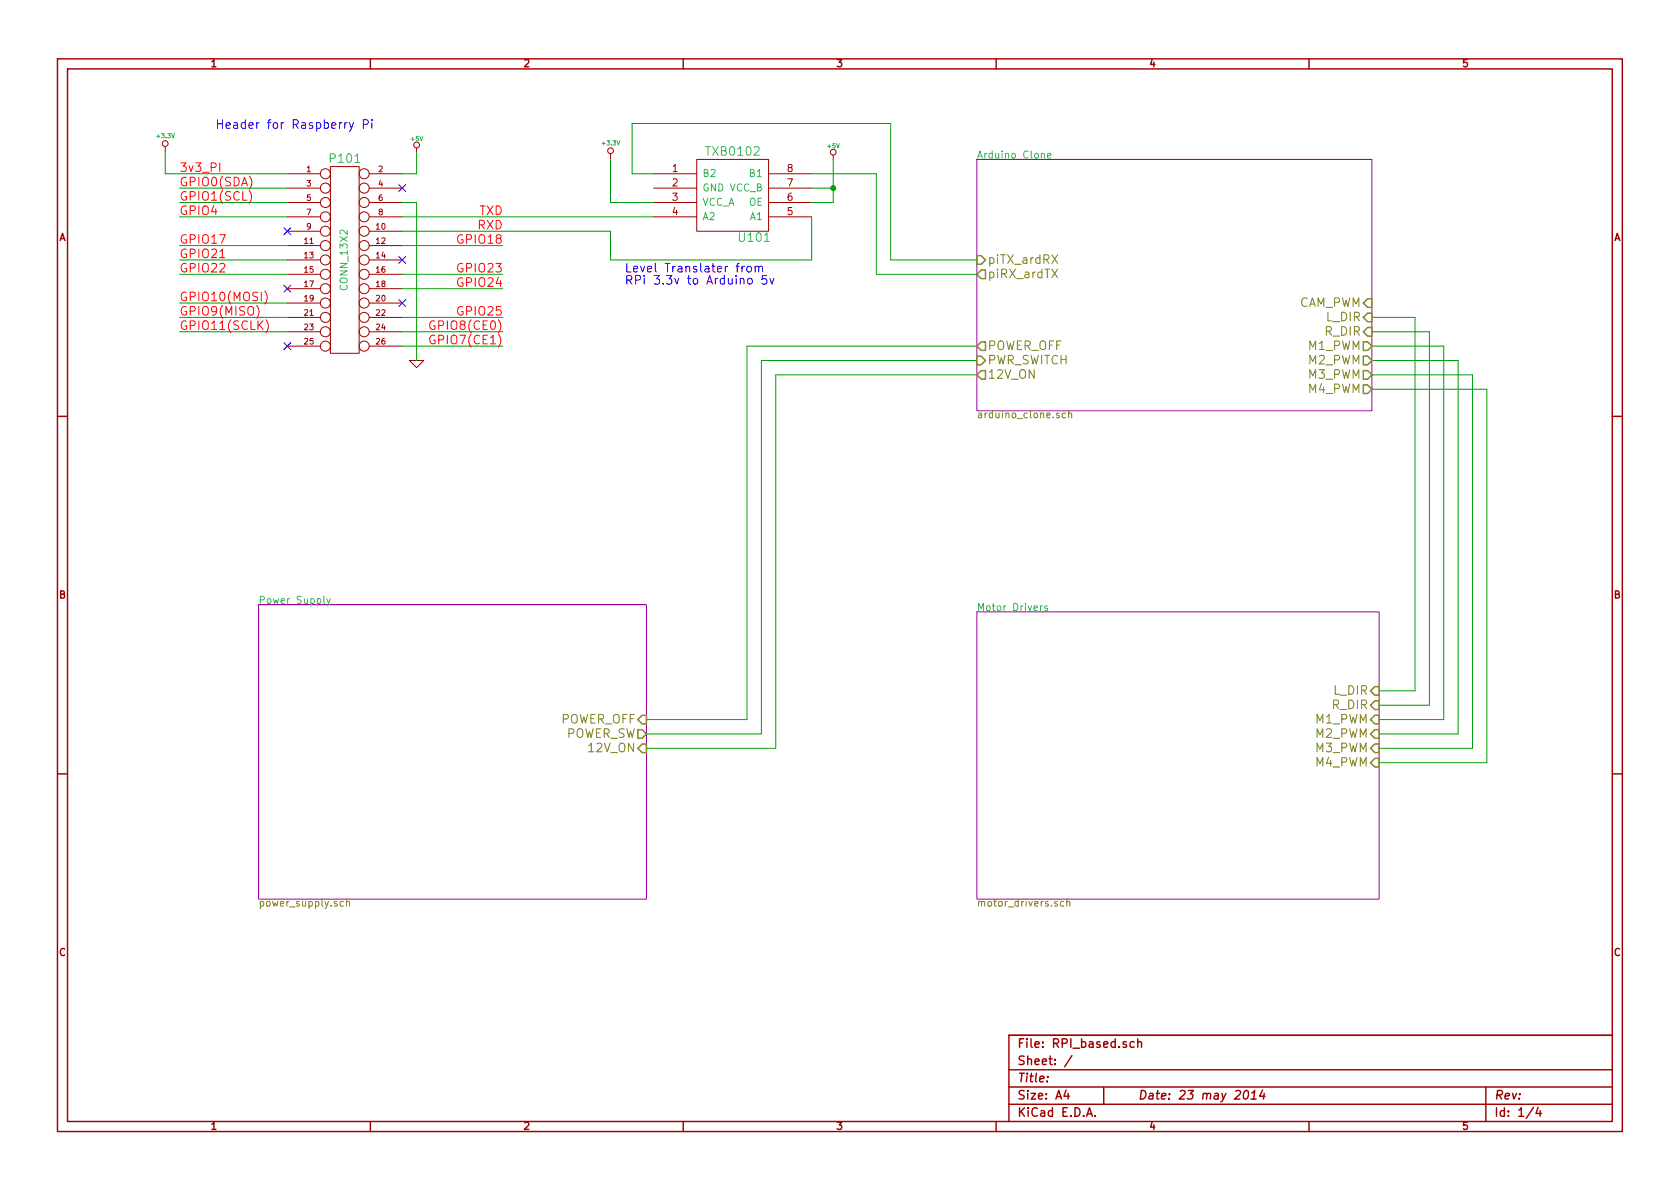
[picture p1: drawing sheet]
<svg xmlns="http://www.w3.org/2000/svg" width="297mm" height="210mm" viewBox="0 0 297 210" stroke-linecap="round" stroke-linejoin="round" font-family="sans-serif">
<g fill="none" stroke="#a00000" stroke-width=".25">
<path d="M10.2 10.4h276.6v189.7h-276.6zM11.9 12.2h273.2v186.1h-273.2zM65.5 10.4v1.8M120.8 10.4v1.8M176.1 10.4v1.8M231.4 10.4v1.8M10.2 73.6h1.7M285.1 73.6h1.7M10.2 136.8h1.7M285.1 136.8h1.7M65.5 198.3v1.8M120.8 198.3v1.8"/>
<path d="M176.1 198.3v1.8M178.4 189.2h106.7M178.4 195.3h106.7M178.4 192.2h106.7M185.2 190.4v.1M188.5 192.8l-.4 1h1M188.8 193.3v1.1M189.5 186.7l-1.3 1.9M192.1 197.4l.5-1.5 .5 1.5M192.3 197h.7M193.6 197.3v.1M195.1 192.2v3.1"/>
<path d="M200.5 184.3a.48 .48 0 0 0-.6 0v.8l.2 .1 .4-.1M201.2 184.3a.36 .36 0 0 1 .6 .1v.8M201.2 183.7v1.5M220.1 193l.3-.2a.88 .88 0 0 1-.3 1.6l-.2-.3a1.19 1.19 0 0 1 .2-1.1zM221.2 194.4h.9M221.3 193.3l.5-.5-.1 1.6M223.2 192.8l-.5 1h1M223.5 193.3l-.1 1.1M231.4 198.3v1.8M262.7 192.2v6.1M271.1 195.8l-1.3 2M272 195.8l-.4 1.1h.9"/>
<path d="M272.3 196.4v1M285.1 183.1h-106.7v15.2"/>
</g>
<g fill="none" stroke="#a00000" stroke-width=".18">
<path d="M29.2 25.9v1M50.8 30.7h5.8M50.8 33.3h5.8M50.8 35.8h5.8M50.8 38.3h5.8M58.4 29.5h5.1v33h-5.1zM65.3 30.7h5.8M65.3 33.3h5.8M65.3 35.8h5.8M65.3 38.3h5.8M73.7 26.2v.7M107.9 27.2v1"/>
<path d="M115.6 30.7h7.6M115.6 33.3h7.6M115.6 35.8h7.6M115.6 38.3h7.6M123.2 28.2h12.7v12.7h-12.7zM135.9 30.7h7.6M135.9 33.3h7.6M135.9 35.8h7.6M135.9 38.3h7.6M147.3 27.4v.8M50.8 40.9h5.8M50.8 53.6h5.8"/>
<path d="M50.8 43.4h5.8M50.8 56.1h5.8M50.8 46h5.8M50.8 58.7h5.8M50.8 48.5h5.8M50.8 51h5.8M65.3 40.9h5.8M65.3 53.6h5.8M65.3 43.4h5.8M65.3 56.1h5.8M65.3 46h5.8M65.3 58.7h5.8"/>
<path d="M65.3 48.5h5.8M65.3 51h5.8M50.8 61.2h5.8M65.3 61.2h5.8M72.4 63.7h2.5l-1.2 1.3z"/>
<circle cx="29.2" cy="25.4" r=".51"/>
<circle cx="57.5" cy="35.8" r=".89"/>
<circle cx="57.5" cy="30.7" r=".89"/>
<circle cx="57.5" cy="33.3" r=".89"/>
<circle cx="57.5" cy="38.3" r=".89"/>
<circle cx="64.4" cy="30.7" r=".89"/>
<circle cx="64.4" cy="33.3" r=".89"/>
<circle cx="64.4" cy="35.8" r=".89"/>
<circle cx="64.4" cy="38.3" r=".89"/>
<circle cx="73.7" cy="25.6" r=".51"/>
<circle cx="108" cy="26.7" r=".51"/>
<circle cx="147.3" cy="26.9" r=".51"/>
<circle cx="57.5" cy="46" r=".89"/>
<circle cx="57.5" cy="56.1" r=".89"/>
<circle cx="57.5" cy="48.5" r=".89"/>
<circle cx="57.5" cy="51" r=".89"/>
<circle cx="57.5" cy="43.4" r=".89"/>
<circle cx="57.5" cy="58.7" r=".89"/>
<circle cx="57.5" cy="53.6" r=".89"/>
<circle cx="57.5" cy="40.9" r=".89"/>
<circle cx="64.4" cy="48.5" r=".89"/>
<circle cx="64.4" cy="58.7" r=".89"/>
<circle cx="64.4" cy="51" r=".89"/>
<circle cx="64.4" cy="40.9" r=".89"/>
<circle cx="64.4" cy="53.6" r=".89"/>
<circle cx="64.4" cy="43.4" r=".89"/>
<circle cx="64.4" cy="56.1" r=".89"/>
<circle cx="64.4" cy="46" r=".89"/>
<circle cx="57.5" cy="61.2" r=".89"/>
<circle cx="64.4" cy="61.2" r=".89"/>
</g>
<g fill="none" stroke="#00a000" stroke-width=".18">
<path d="M29.2 26.9v3.8h21.6M31.7 33.3h19.1M31.7 35.8h19.1M31.7 38.3h19.1M71.1 35.8h2.6v27.9M71.1 38.3h44.5M73.7 26.9v3.8h-2.6M107.9 28.2v7.6h7.7M115.6 30.7h-3.8v-8.9h45.7v24.2h15.2M143.5 30.7h11.4v17.8h17.8M143.5 33.3h3.8M143.5 38.3v7.7h-35.6v-5.1h-36.8"/>
<path d="M147.3 28.2v7.6h-3.8M31.7 43.4h19.1M31.7 46h19.1M31.7 48.5h19.1M31.7 53.6h19.1M31.7 56.1h19.1M31.7 58.7h19.1M71.1 43.4h17.8M71.1 48.5h17.8M71.1 56.1h17.8M71.1 58.7h17.8M71.1 51h17.8"/>
<path d="M242.6 56.1h7.6v66.1h-6.4M242.6 58.7h10.1v66h-8.9M71.1 61.2h17.8M172.7 61.2h-40.6v66h-17.8M172.7 63.7h-38.1v66.1h-20.3M172.7 66.3h-35.5v66h-22.9M242.6 61.2h12.7v66h-11.5M242.6 63.7h15.2v66.1h-14M242.6 66.3h17.7v66h-16.5M242.6 68.8h20.3v66.1h-19.1"/>
</g>
<path d="M70.5 32.7l1.2 1.2M71.7 32.7l-1.2 1.2M50.2 40.3l1.2 1.2M50.2 50.4l1.2 1.3M51.4 40.3l-1.2 1.2M51.4 50.4l-1.2 1.3M70.5 45.4l1.2 1.2M70.5 53l1.2 1.2M71.7 45.4l-1.2 1.2M71.7 53l-1.2 1.2M50.2 60.6l1.2 1.2M51.4 60.6l-1.2 1.2" fill="none" stroke="#0000c0" stroke-width=".18"/>
<path d="M44 33.7a1.75 1.75 0 0 1 0 2.3M38.9 45.6h.9M45.4 54a1.75 1.75 0 0 1 0 2.3M46.8 51.5a1.75 1.75 0 0 1 0 2.3M47 56.5a1.75 1.75 0 0 1 0 2.3M76.9 56.8a.71 .71 0 0 0-.9 .7 .71 .71 0 0 0 .9 .7v-.6h-.3M76.9 59.4a.71 .71 0 0 0-.9 .6 .71 .71 0 0 0 .9 .7v-.5h-.3" fill="none" stroke="#f00" stroke-width=".18"/>
<path d="M172.7 28.2h69.9v44.4h-69.9zM45.7 106.9h68.6v52.1h-68.6zM172.7 108.2h71.1v50.8h-71.1z" fill="none" stroke="#a000a0" stroke-width=".18"/>
<path d="M184.1 27.2l.2-.1 .3 .1 .1 .8M185.2 27.6l.6-.2v-.2l-.4-.1-.2 .2 .1 .6h.5M57.3 105.4v1.1l.1 .2M57.8 105.9l.3 .8M58.4 105.9l-.4 1.1-.2 .1M184 107.1v.9M184.3 107.1l-.3 .3M185.2 107.2l-.3-.1-.2 .2 .1 .2 .4 .1v.3h-.5" fill="none" stroke="#00a0a0" stroke-width=".18"/>
<g fill="none" stroke="#808000" stroke-width=".18">
<path d="M186 45.1l1 1.5M186 47.6l1 1.5M187 45.1l-1 1.5M187 47.6l-1 1.5M188.4 73.1l-.4-.1-.2 .3 .1 .5h.5M189 73.2l.1-.2 .3 .1 .1 .8M189 72.6v1.3M60.7 159.5l-.3-.1-.3 .2 .1 .6h.5M61.3 159.5l.1-.1 .3 .1 .1 .7M61.3 159v1.2M188.1 159.5l-.4-.1-.2 .2 .1 .6h.5M188.6 159.5l.2-.1 .3 .1 .1 .7"/>
<path d="M188.6 159v1.2"/>
</g>
<g fill="none" stroke="#808000" stroke-width=".25">
<path d="M172.7 45.2h.8l.7 .8-.7 .7h-.8zM173.5 47.7h.7v1.6h-.7l-.8-.8zM241.8 57.9h.8v1.5h-.8l-.8-.7zM241.8 55.4h.8v1.5h-.8l-.8-.8zM241.8 52.8h.8v1.6h-.8l-.8-.8zM172.7 63h.8l.7 .7-.7 .8h-.8zM173.5 60.4h.7v1.6h-.7l-.8-.8zM173.5 65.5h.7v1.6h-.7l-.8-.8zM241 60.4h.8l.8 .8-.8 .8h-.8zM241 63h.8l.8 .7-.8 .8h-.8zM241 65.5h.8l.8 .8-.8 .8h-.8zM241 68.1h.8l.8 .7-.8 .8h-.8z"/>
<path d="M112.8 129h.7l.8 .8-.8 .8h-.7zM113.5 126.5h.8v1.5h-.8l-.7-.8zM113.5 131.6h.8v1.5h-.8l-.7-.8zM243.1 129h.7v1.6h-.7l-.8-.8zM243.1 126.5h.7v1.5h-.7l-.8-.8zM243.1 121.4h.7v1.5h-.7l-.8-.7zM243.1 123.9h.7v1.6h-.7l-.8-.8zM243.1 131.6h.7v1.5h-.7l-.8-.8zM243.1 134.1h.7v1.5h-.7l-.8-.7z"/>
</g>
<g fill="none" stroke="#00f" stroke-width=".18">
<path d="M61.8 21.7l.3 1M62.5 21.7l-.5 1.4-.2 .1M64.2 22l.8-.1 .1-.2-.1-.4-.2-.1h-.6v1.5M65.8 21.2v.1M65.8 21.7v1M131.2 47.1v1M131.6 47.1l-.3 .1-.1 .2M132.1 47.2l.3-.1 .4 .1v.8l-.2 .1-.5-.1zM132.3 49.3l.4-.1 .3 .3v.5l-.3 .2h-.4l-.1-.2v-.5zM133.5 47.2h.1a.36 .36 0 0 1 .6 .1v.8M133.5 47.1v1M134.2 47.3a.35 .35 0 0 1 .3-.2 .35 .35 0 0 1 .3 .2v.8"/>
<path d="M135.5 48.7h-.7l-.1 .7 .3-.1 .5 .1 .1 .2-.1 .5-.2 .1-.6-.1M136.1 49.2l.4 1 .3-1"/>
</g>
<circle cx="147.3" cy="33.3" r=".41" fill="#00a000" stroke="#00a000" stroke-width=".25"/>
<g font-size="2.1" fill="#00f">
<text x="38.1" y="22.9">Header for Raspberry Pi</text>
<text x="110.5" y="48.3">Level Translater from</text>
<text x="110.5" y="50.4">RPi 3.3v to Arduino 5v</text>
</g>
<g font-size="2.1" fill="#00a0a0">
<text x="58.5" y="28.9">P101</text>
<text x="125.1" y="27.6">TXB0102</text>
<text x="130.8" y="42.8">U101</text>
</g>
<g font-size="2.1" fill="#f00">
<text x="31.7" y="33">GPIO0(SDA)</text>
<text x="31.7" y="35.6">GPIO1(SCL)</text>
<text x="31.7" y="30.5">3v3_PI</text>
<text x="31.7" y="38.1">GPIO4</text>
<text x="84.4" y="40.6">RXD</text>
<text x="84.7" y="38.1">TXD</text>
<text x="31.7" y="43.2">GPIO17</text>
<text x="31.7" y="45.7">GPIO21</text>
<text x="81.2" y="43.2">GPIO18</text>
<text x="31.7" y="48.3">GPIO22</text>
<text x="31.7" y="53.3">GPIO10(MOSI)</text>
<text x="81.2" y="48.3">GPIO23</text>
<text x="81.2" y="50.8">GPIO24</text>
<text x="31.7" y="55.9">GPIO9(MISO)</text>
<text x="31.7" y="58.4">GPIO11(SCLK)</text>
<text x="76.9" y="58.4">GPIO8(CE0)</text>
<text x="81.2" y="55.9">GPIO25</text>
<text x="76.9" y="61">GPIO7(CE1)</text>
</g>
<g font-size="2.1" fill="#808000">
<text x="174.7" y="46.7">piTX_ardRX</text>
<text x="174.7" y="49.3">piRX_ardTX</text>
<text x="229.4" y="54.4">CAM_PWM</text>
<text x="234.3" y="59.4">R_DIR</text>
<text x="234.5" y="56.9">L_DIR</text>
<text x="174.7" y="62">POWER_OFF</text>
<text x="174.7" y="64.5">PWR_SWITCH</text>
<text x="231.3" y="62">M1_PWM</text>
<text x="231.3" y="64.5">M2_PWM</text>
<text x="174.7" y="67.1">12V_ON</text>
<text x="231.3" y="67.1">M3_PWM</text>
<text x="231.3" y="69.6">M4_PWM</text>
<text x="235.5" y="125.5">R_DIR</text>
<text x="235.8" y="122.9">L_DIR</text>
<text x="98.9" y="128">POWER_OFF</text>
<text x="99.7" y="130.6">POWER_SW</text>
<text x="232.6" y="130.6">M2_PWM</text>
<text x="232.6" y="128">M1_PWM</text>
<text x="104.2" y="133.1">12V_ON</text>
<text x="232.6" y="133.1">M3_PWM</text>
<text x="232.6" y="135.6">M4_PWM</text>
</g>
<g font-size="2.1" fill="#a00000">
<text x="179.9" y="185.4">File: RPI_based.sch</text>
<text x="179.9" y="191.5">Title:</text>
<text x="179.9" y="188.4">Sheet: /</text>
<text x="179.9" y="197.6">KiCad E.D.A.</text>
<text x="179.9" y="194.5">Size: A4</text>
<text x="201.2" y="194.5">Date: 23 may 2014</text>
<text x="264.2" y="194.5">Rev:</text>
<text x="264.2" y="197.6">Id: 1/4</text>
</g>
<g font-size="1.8" fill="#a00000">
<text x="37.3" y="11.9">1</text>
<text x="92.7" y="11.9">2</text>
<text x="148" y="11.9">3</text>
<text x="203.3" y="11.9">4</text>
<text x="258.6" y="11.9">5</text>
<text x="118.9" y="30.5">1</text>
<text x="118.9" y="33">2</text>
<text x="118.9" y="35.6">3</text>
<text x="139.2" y="35.6">6</text>
<text x="139.2" y="33">7</text>
<text x="139.2" y="30.5">8</text>
<text x="118.9" y="38.1">4</text>
<text x="139.2" y="38.1">5</text>
<text x="10.4" y="42.7">A</text>
<text x="285.3" y="42.7">A</text>
<text x="10.4" y="105.9">B</text>
<text x="285.3" y="105.9">B</text>
<text x="10.4" y="169.1">C</text>
<text x="285.3" y="169.1">C</text>
<text x="37.3" y="199.8">1</text>
<text x="92.7" y="199.8">2</text>
<text x="148" y="199.8">3</text>
<text x="203.3" y="199.8">4</text>
<text x="258.6" y="199.8">5</text>
</g>
<g font-size="1.8" fill="#00a0a0">
<text x="172.7" y="28.1">Arduino Clone</text>
<text x="124.2" y="31.4">B2</text>
<text x="124.2" y="33.9">GND VCC_B</text>
<text x="132.6" y="31.4">B1</text>
<text x="124.2" y="36.4">VCC_A</text>
<text x="124.2" y="39">A2</text>
<text x="132.3" y="36.4">OE</text>
<text x="132.6" y="39">A1</text>
<text x="61.5" y="51.1" transform="rotate(-90 61.5 51.1)">CONN_13X2</text>
<text x="45.7" y="106.8">Power Supply</text>
<text x="172.7" y="108.1">Motor Drivers</text>
</g>
<g font-size="1.8" fill="#808000">
<text x="172.7" y="74">arduino_clone.sch</text>
<text x="45.7" y="160.4">power_supply.sch</text>
<text x="172.7" y="160.4">motor_drivers.sch</text>
</g>
<g font-size="1.4" fill="#a00000">
<text x="54.2" y="30.5">1</text>
<text x="54.2" y="33">3</text>
<text x="54.2" y="35.6">5</text>
<text x="66.9" y="30.5">2</text>
<text x="66.9" y="33">4</text>
<text x="66.9" y="35.6">6</text>
<text x="54.2" y="38.1">7</text>
<text x="54.2" y="40.6">9</text>
<text x="66.5" y="40.6">10</text>
<text x="66.9" y="38.1">8</text>
<text x="53.8" y="43.2">11</text>
<text x="53.8" y="45.7">13</text>
<text x="66.5" y="43.2">12</text>
<text x="66.5" y="45.7">14</text>
<text x="53.8" y="48.3">15</text>
<text x="53.8" y="50.8">17</text>
<text x="53.8" y="53.3">19</text>
<text x="66.5" y="53.3">20</text>
<text x="66.5" y="48.3">16</text>
<text x="66.5" y="50.8">18</text>
<text x="53.8" y="55.9">21</text>
<text x="53.8" y="58.4">23</text>
<text x="66.5" y="55.9">22</text>
<text x="66.5" y="58.4">24</text>
<text x="53.8" y="61">25</text>
<text x="66.5" y="61">26</text>
</g>
<g font-size="1.1" fill="#00a0a0">
<text x="27.8" y="24.5">+3.3V</text>
<text x="72.7" y="25">+5V</text>
<text x="106.6" y="25.7">+3.3V</text>
<text x="146.4" y="26.2">+5V</text>
</g>
</svg>
